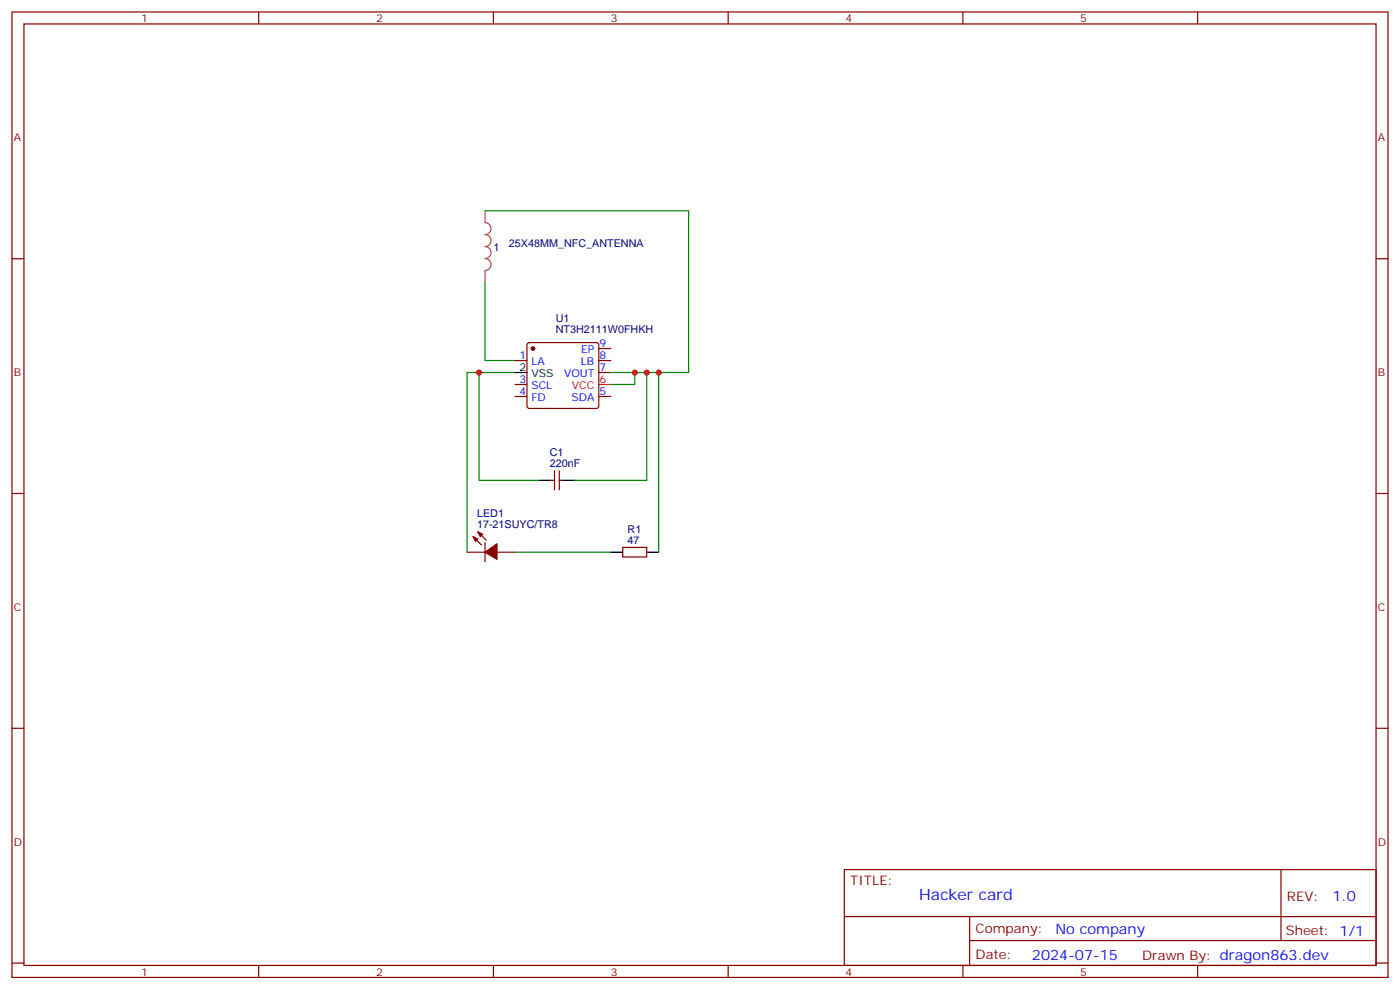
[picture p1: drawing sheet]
<svg xmlns="http://www.w3.org/2000/svg" width="412mm" height="292mm" viewBox="0 0 412 292" stroke-linecap="round" stroke-linejoin="round" font-family="sans-serif">
<g fill="none" stroke="#870000" stroke-width=".35">
<path d="M3.5 3.5h405.4v284.4h-405.4zM7.1 7.1h398.2v277.2h-398.2zM76.2 3.5v3.6M145.3 3.5v3.6M214.5 3.5v3.6M283.6 3.5v3.6M352.8 3.5v3.6M3.5 76.2h3.6M405.3 76.2h3.6M151.7 106.2h3.5M151.7 116.8h3.5M151.7 113.2h3.5"/>
<path d="M155.5 101.1l.4-.2h19.8l.5 .2 .2 .5v18l-.2 .5-.5 .2h-19.8l-.5-.2-.2-.5v-18zM176.4 102.7h3.5M176.4 106.2h3.5M176.4 109.7h3.5M176.4 116.8h3.5M163.3 138.6v5.7M164.7 138.6v5.7M3.5 145.3h3.6M139.3 158l2.5 2.5M140.8 156.6l2.4 2.5M142.9 159.8v5.7M162.3 141.5h1"/>
<path d="M164.7 141.5h1.1M405.3 145.3h3.6M137.6 162.6h5.3M146.4 162.6h5.3M183.4 161.2h7.1v2.8h-7.1zM3.5 214.5h3.6M405.3 214.5h3.6M248.7 256.1h156.6v28.2h-156.6zM377.3 256.1v20.9M248.7 270h156.5M285.6 277h119.6M285.6 270v14.1"/>
<path d="M3.5 283.6h3.6M76.2 284.3v3.6M145.3 284.3v3.6M214.5 284.3v3.6M283.6 284.3v3.6M352.8 284.3v3.6M405.3 283.6h3.6"/>
</g>
<path d="M176.4 113.2h3.5" fill="none" stroke="#f00" stroke-width=".35"/>
<path d="M151.7 109.7h3.5M158.7 141.5h3.6M165.8 141.5h3.5M179.9 162.6h3.5M190.5 162.6h3.5" fill="none" stroke="#000" stroke-width=".35"/>
<g fill="#870000" stroke="#870000" stroke-width=".35">
<path d="M139.3 158l1.5 .8-.7 .7z"/>
<path d="M140.8 156.6l1.4 .7-.7 .7z"/>
<path d="M142.9 162.6l3.5-2.4v4.5z"/>
<circle cx="157" cy="102.7" r=".53"/>
</g>
<path d="M142.9 62.1v3.5a1.76 1.76 0 0 1 1.7 1.7 1.76 1.76 0 0 1-1.7 1.8 1.76 1.76 0 0 1 1.7 1.8 1.76 1.76 0 0 1-1.7 1.7 1.76 1.76 0 0 1 1.7 1.8 1.76 1.76 0 0 1-1.7 1.7 1.76 1.76 0 0 1 1.7 1.8 1.76 1.76 0 0 1-1.7 1.8M142.9 79.8v3.5" fill="none" stroke="#a64a4a" stroke-width=".35"/>
<path d="M142.9 62.1h59.9v47.6h-22.9M142.9 83.3v22.9h8.8M141.1 109.7h-3.5v52.9M151.7 109.7h-10.6v31.8h17.6M187 109.7v3.5h-7.1M190.5 109.7v31.8h-21.2M194 109.7v52.9M151.7 162.6h28.2" fill="none" stroke="#008700" stroke-width=".35"/>
<g fill="#c00">
<circle cx="187" cy="109.7" r=".88"/>
<circle cx="190.5" cy="109.7" r=".88"/>
<circle cx="194" cy="109.7" r=".88"/>
<circle cx="141.1" cy="109.7" r=".88"/>
</g>
<text font-size="4.6" fill="#00f" x="270.8" y="265.1">Hacker card</text>
<g font-size="4.2" fill="#00f">
<text x="392.5" y="265.4">1.0</text>
<text x="310.9" y="274.9">No company</text>
<text x="304" y="282.7">2024-07-15</text>
</g>
<g font-size="3.9" fill="#800">
<text x="250.5" y="260.7">TITLE:</text>
<text x="379.1" y="265.4">REV:</text>
<text x="287.4" y="274.9">Company:</text>
<text x="378.7" y="275.5">Sheet: 1/1</text>
<text x="287.4" y="282.6">Date:</text>
<text x="336.4" y="282.7">Drawn By: dragon863.dev</text>
</g>
<g font-size="3.2" fill="#800">
<text x="41.6" y="6.5">1</text>
<text x="110.8" y="6.5">2</text>
<text x="179.9" y="6.5">3</text>
<text x="249.1" y="6.5">4</text>
<text x="318.2" y="6.5">5</text>
<text x="4.1" y="41.6">A</text>
<text x="405.9" y="41.6">A</text>
<text x="4.1" y="110.8">B</text>
<text x="405.9" y="110.8">B</text>
<text x="4.1" y="179.9">C</text>
<text x="405.9" y="179.9">C</text>
<text x="4.1" y="249.1">D</text>
<text x="405.9" y="249.1">D</text>
<text x="41.6" y="287.3">1</text>
<text x="110.8" y="287.3">2</text>
<text x="179.9" y="287.3">3</text>
<text x="249.1" y="287.3">4</text>
<text x="318.2" y="287.3">5</text>
</g>
<g font-size="3.2" fill="#000080">
<text x="145.3" y="73.9">1</text>
<text x="149.9" y="72.7">25X48MM_NFC_ANTENNA</text>
<text x="163.7" y="94.9">U1</text>
<text x="163.7" y="98.1">NT3H2111W0FHKH</text>
<text x="161.9" y="137.6">220nF</text>
<text x="161.9" y="134.4">C1</text>
<text x="140.5" y="155.6">17-21SUYC/TR8</text>
<text x="140.5" y="152.4">LED1</text>
<text x="184.9" y="160.2">47</text>
<text x="184.9" y="157">R1</text>
</g>
<g font-size="3.2" fill="#00f">
<text x="153" y="105.8">1</text>
<text x="156.5" y="107.6">LA</text>
<text x="171.1" y="107.6">LB</text>
<text x="171.2" y="104.1">EP</text>
<text x="176.6" y="102.3">9</text>
<text x="176.6" y="105.8">8</text>
<text x="153" y="112.9">3</text>
<text x="166.1" y="111.1">VOUT</text>
<text x="176.6" y="109.4">7</text>
<text x="153" y="116.4">4</text>
<text x="156.5" y="118.2">FD</text>
<text x="156.5" y="114.7">SCL</text>
<text x="168.3" y="118.2">SDA</text>
<text x="176.6" y="116.4">5</text>
</g>
<g font-size="3.2">
<text x="153" y="109.4">2</text>
<text x="156.5" y="111.1">VSS</text>
</g>
<g font-size="3.2" fill="#f00">
<text x="176.6" y="112.9">6</text>
<text x="168.5" y="114.7">VCC</text>
</g>
</svg>
